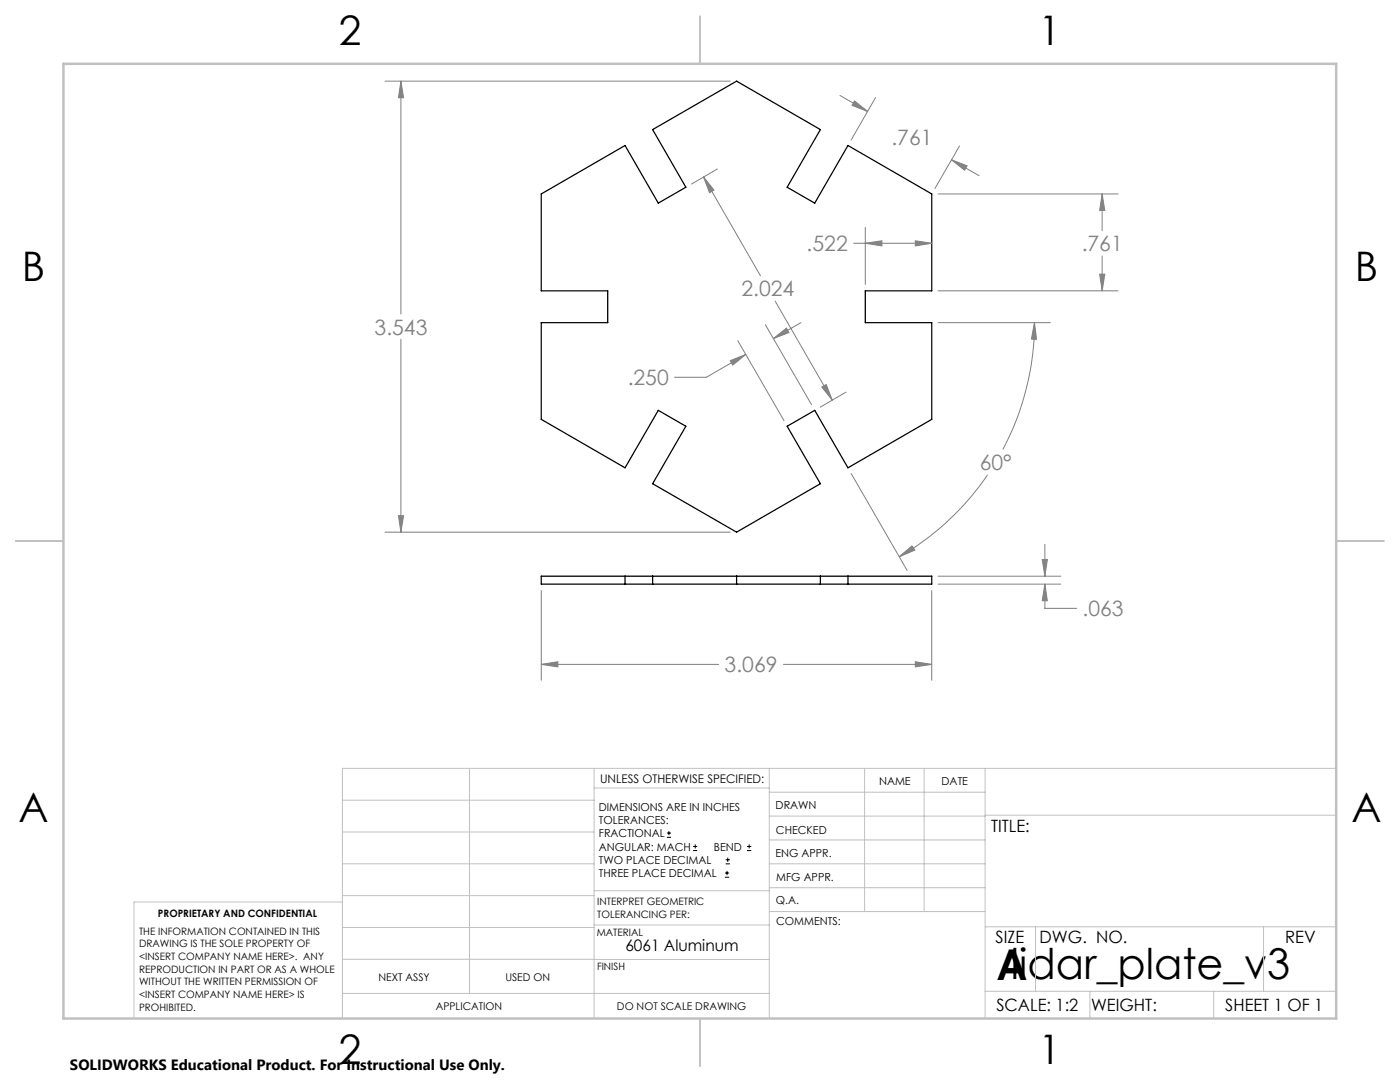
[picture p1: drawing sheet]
<svg xmlns="http://www.w3.org/2000/svg" width="279mm" height="216mm" viewBox="0 0 279 216" stroke-linecap="round" stroke-linejoin="round" font-family="sans-serif">
<path d="M108 38.7l16.7-9.7 6.7 11.5 5.5-3.1-6.7-11.5 16.8-9.7 16.7 9.7-6.6 11.5 5.5 3.1 6.6-11.5 16.7 9.7v19.3h-13.2v6.4h13.2v19.3l-16.7 9.6-6.6-11.4-5.5 3.2 6.6 11.4-16.7 9.7-16.8-9.7 6.7-11.4-5.5-3.2-6.7 11.4-16.7-9.6v-19.3h13.3v-6.4h-13.3zM108 115h77.9v1.6h-77.9zM124.7 115v1.6M130.2 115v1.6M147 115v1.6M163.7 115v1.6M169.2 115v1.6" fill="none" stroke="#000" stroke-width=".25"/>
<g fill="none" stroke="#000" stroke-width=".2">
<path d="M133.1 167.1h.8M133.1 166.2h.8M133.5 165.8v.9M138.3 169.7h.8M138.3 168.9h.8M138.7 168.5v.8M144.7 175h.8M144.7 174.2h.8M144.8 172.4h.9M144.8 171.6h.9M145.1 173.8v.8M145.2 171.1v.9"/>
<path d="M149.1 169.7h.8M149.1 168.9h.8M149.5 168.5v.8"/>
</g>
<g fill="none" stroke="#808080" stroke-width=".2">
<path d="M76.8 16.2h68.9M80 16.2l.5 3.3h-1zM80 16.2v46.5M167.6 19l5.5 3.2M174.7 19.5l-4.8 8.4M140.4 35.3l2.1 2.6-.9 .6zM140.4 35.3l11.4 19.7M143.2 33.7l-5.2 3M170.5 20.1l2.6 2.1-3.1-1.2zM187.2 38.7h35.9M189.9 31.9l3.1 1.2-.5 .9zM189.9 31.9l5.5 3.2"/>
<path d="M191.5 29.1l-4.9 8.5M220 38.7l.5 3.3h-1zM220 38.7v7.3M170.4 48.5h15.5M172.7 48.5l3.3-.5v1.1zM172.7 45.4v11.4M182.7 48l3.2 .5-3.2 .6zM187.2 58h35.9M219.5 54.7h1l-.5 3.3zM220 51.1v6.9M80 67.7v38.5M145.7 72l3.1-1.3-2.6 2.1z"/>
<path d="M147.2 68l9.3 15.9M148.8 70.7l-7.8 4.6h-6.4M152.8 64.8l9.2 16M154.3 67.6l2.7-2.1 .4 .9zM154.7 60.1l11.4 19.7M159.8 64.4l-5.5 3.2M164 77.2l.9-.5 1.2 3.1zM168.8 78.2l-5.1 3M187.2 64.4h22.4M206.4 64.4l.5 3.3h-1.1zM206.4 64.4a54 54 0 0 1-6.3 25.3M169.9 94.5l11.1 19.3"/>
<path d="M197.1 94.7a54.1 54.1 0 0 1-17.6 16.4M76.8 106.2h68.9M79.5 102.9h1l-.5 3.3zM108 117.8v17.9M179.5 111.1l2.5-2.2 .6 .9zM185.9 117.8v17.9M187.2 116.6h24.5M187.2 115h24.5M208 111.7h1l-.5 3.3zM208.5 116.6l.5 3.3h-1zM208.5 116.6v4.8h6.4M208.5 108.6v6.4"/>
<path d="M108 132.6l3.3-.6v1.1zM108 132.6h35.4M156.4 132.6h29.5M182.7 132l3.2 .6-3.2 .5z"/>
</g>
<g fill="none" stroke="#c0c0c0" stroke-width=".2">
<path d="M68.3 159.7h50.3M93.7 153.3v44.9M118.6 153.3v49.9M118.6 157.2h34.9M153.5 153.3v49.9M153.5 158.1h43.1M172.5 153.3v28.6M184.4 153.3v28.6M196.6 153.3v49.9M266.7 153.3h-198.4v49.9M68.3 178.7h50.3M68.3 172.4h50.3"/>
<path d="M68.3 166h50.3M68.3 180h-41.6v23.2M118.6 177.7h35M153.5 167.6h43.1M153.5 162.8h43.1M153.5 172.4h43.1M153.5 177.1h43.1M196.6 162.7h70.1M68.3 198.2h85.2M68.3 191.4l85.2 .1M68.3 185.1h50.3M118.6 184.6h35"/>
<path d="M153.6 181.9h43M196.6 197.8h70.1M196.6 184.9h70.1M206.7 184.9v12.9M217.5 197.8v5.4M242.2 197.8v5.4M252.2 184.9v12.9"/>
</g>
<path d="M139.7 3.2v9.5M3.1 107.9h9.6M266.7 107.9h9.5M139.7 203.2v9.6" fill="none" stroke="#c0c0c0" stroke-width=".25"/>
<path d="M12.7 12.7h254v190.5h-254z" fill="none" stroke="#c0c0c0" stroke-width=".5"/>
<path d="M208.5 116.6l.5 3.3h-1zM208 111.7h1l-.5 3.3zM182.7 132l3.2 .6-3.2 .5zM108 132.6l3.3-.6v1.1zM154.3 67.6l2.7-2.1 .4 .9zM145.7 72l3.1-1.3-2.6 2.1zM179.5 111.1l2.5-2.2 .6 .9zM206.4 64.4l.5 3.3h-1.1zM219.5 54.7h1l-.5 3.3zM220 38.7l.5 3.3h-1zM182.7 48l3.2 .5-3.2 .6zM172.7 48.5l3.3-.5v1.1zM189.9 31.9l3.1 1.2-.5 .9zM170.5 20.1l2.6 2.1-3.1-1.2zM164 77.2l.9-.5 1.2 3.1zM140.4 35.3l2.1 2.6-.9 .6zM80 16.2l.5 3.3h-1zM79.5 102.9h1l-.5 3.3z" fill="#808080"/>
<text font-size="8.5" x="198.9" y="195.5">Alidar_plate_v3</text>
<g font-size="8.1">
<text x="67.6" y="8.9">2</text>
<text x="207.3" y="8.9">1</text>
<text x="4.4" y="56.2">B</text>
<text x="270.4" y="56.2">B</text>
<text x="3.7" y="164.1">A</text>
<text x="269.7" y="164.1">A</text>
<text x="67.6" y="212.4">2</text>
<text x="207.3" y="212.4">1</text>
</g>
<g font-size="4.2" fill="#808080">
<text x="177.9" y="28.9">.761</text>
<text x="161" y="50.1">.522</text>
<text x="215.9" y="50.1">.761</text>
<text x="148" y="59.1">2.024</text>
<text x="74.8" y="66.8">3.543</text>
<text x="125.3" y="76.9">.250</text>
<text x="195.5" y="93.8">60°</text>
<text x="216.1" y="123">.063</text>
<text x="144.6" y="134.1">3.069</text>
</g>
<g font-size="3.4">
<text x="197.8" y="166">TITLE:</text>
<text x="198.7" y="188.1">SIZE</text>
<text x="207.5" y="188.1">DWG. NO.</text>
<text x="256.5" y="188.2">REV</text>
<text x="198.8" y="201.7">SCALE: 1:2</text>
<text x="217.7" y="201.8">WEIGHT:</text>
<text x="244.5" y="201.7">SHEET 1 OF 1</text>
</g>
<text font-size="3.2" x="124.8" y="189.8">6061 Aluminum</text>
<text font-size="3" x="14" y="213.5">SOLIDWORKS Educational Product. For Instructional Use Only.</text>
<text font-size="2.4" x="119.8" y="156.2">UNLESS OTHERWISE SPECIFIED:</text>
<g font-size="2.2">
<text x="119.5" y="161.8">DIMENSIONS ARE IN INCHES</text>
<text x="154.8" y="161.4">DRAWN</text>
<text x="175.4" y="156.6">NAME</text>
<text x="187.9" y="156.7">DATE</text>
<text x="119.5" y="164.4">TOLERANCES:</text>
<text x="119.5" y="167.1">FRACTIONAL</text>
<text x="154.9" y="166.3">CHECKED</text>
<text x="119.5" y="169.7">ANGULAR: MACH</text>
<text x="119.5" y="172.4">TWO PLACE DECIMAL</text>
<text x="142.5" y="169.7">BEND</text>
<text x="154.8" y="171">ENG APPR.</text>
<text x="119.5" y="175">THREE PLACE DECIMAL</text>
<text x="154.9" y="175.7">MFG APPR.</text>
<text x="154.9" y="180.4">Q.A.</text>
<text x="154.9" y="184.6">COMMENTS:</text>
</g>
<g font-size="2.1">
<text x="75.5" y="195.7">NEXT ASSY</text>
<text x="100.9" y="195.7">USED ON</text>
<text x="86.9" y="201.5">APPLICATION</text>
<text x="123.1" y="201.6">DO NOT SCALE DRAWING</text>
</g>
<g font-size="2">
<text x="31.5" y="182.9">PROPRIETARY AND CONFIDENTIAL</text>
<text x="119.2" y="180.6">INTERPRET GEOMETRIC</text>
<text x="119.2" y="183.1">TOLERANCING PER:</text>
<text x="27.8" y="186.5">THE INFORMATION CONTAINED IN THIS</text>
<text x="27.8" y="189">DRAWING IS THE SOLE PROPERTY OF</text>
<text x="27.8" y="191.6">&lt;INSERT COMPANY NAME HERE&gt;. ANY</text>
<text x="119.1" y="186.7">MATERIAL</text>
<text x="27.8" y="194.1">REPRODUCTION IN PART OR AS A WHOLE</text>
<text x="27.8" y="196.6">WITHOUT THE WRITTEN PERMISSION OF</text>
<text x="119.1" y="193.5">FINISH</text>
<text x="27.8" y="199.1">&lt;INSERT COMPANY NAME HERE&gt; IS</text>
<text x="27.8" y="201.7">PROHIBITED.</text>
</g>
</svg>
